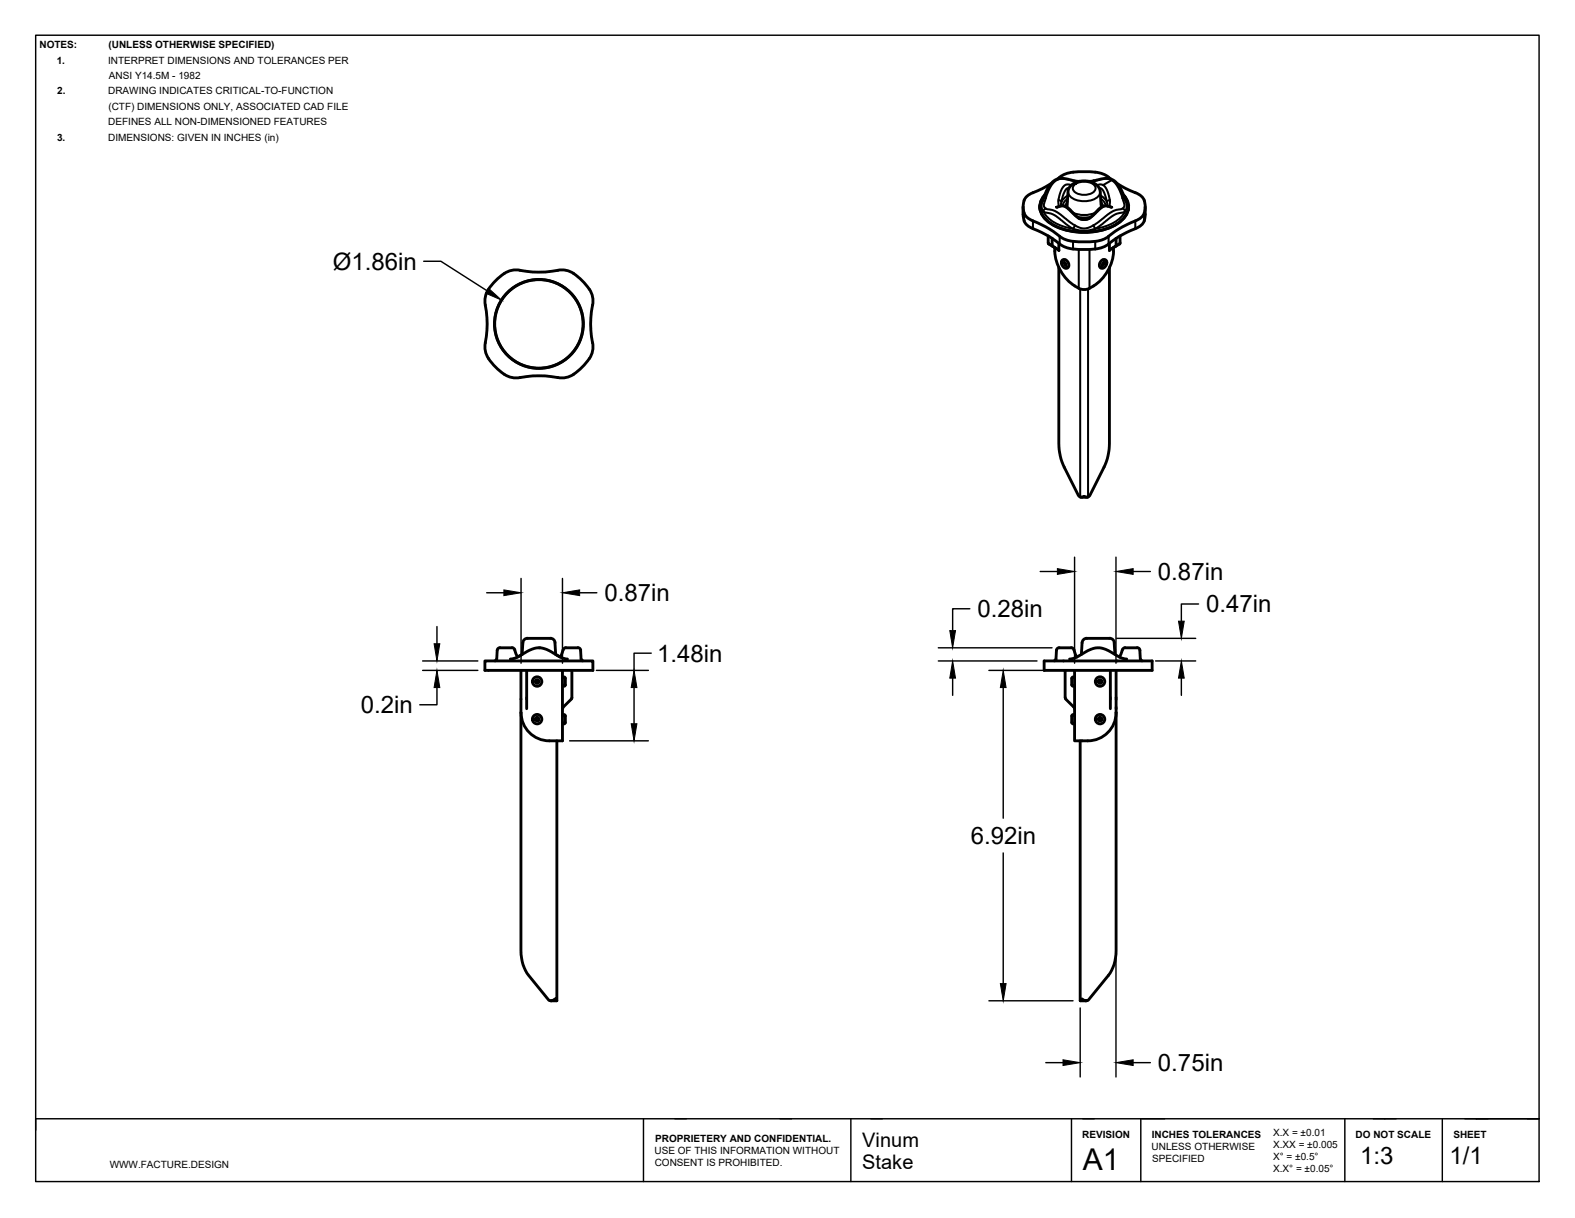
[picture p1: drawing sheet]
<svg xmlns="http://www.w3.org/2000/svg" width="279mm" height="216mm" viewBox="0 0 279 216" stroke-linecap="round" stroke-linejoin="round" font-family="sans-serif">
<!-- layer: Visible -->
<g fill="none" stroke="#000" stroke-width=".51">
<path d="M181.5 36.7v1.3M181.5 38l.2 1.1M181.7 39.1a3.3 3.3 0 0 0 2.3 1.8 26.8 26.8 0 0 1 4.8 2.8 12.6 12.6 0 0 0 7.1 0l.8-.5M181.7 37.8a2.37 2.37 0 0 0 1.5 1.3l3 1.5 1.8 1.3M181.7 35.5l-.2 .9 .2 1.4M184.5 36.7v.5M184.5 36.4l-.1 .4M186.4 32.6l-2.3 1.2a4.3 4.3 0 0 0-2.3 1.4l-.1 .3M187.4 36.7l.9-.2 .8 .1 2.2 2 1 .3 1-.3 2.3-2 .7-.1 .9 .2M188 31.4l-.4 .3M188 31.4a6.6 6.6 0 0 1 4.3-1 6.6 6.6 0 0 1 4.4 1M189.3 36.3l.2-2.4 .2-.7 .4-.5 .7-.4 1.3-.2 1.6 .2 .6 .3 .6 .6 .3 .7 .1 2.4"/>
<path d="M191.5 32.2l-2.9-.6-.9 .1-.5 .2-.5 .4-.6 .7-.6 1.2-.5 1.4M191.5 32.1h-.1M193.1 32.1h.2M193.2 32.2l2.9-.6 .8 .1 .5 .2 .5 .4 .6 .7 .7 1.2 .5 1.4M196.7 31.4l.3 .3M198.2 32.6l1.5 .8 1.7 .8M199.3 34.6a2.98 2.98 0 0 1-.4 4.5 11.7 11.7 0 0 1-10.6 1.4 5.3 5.3 0 0 1-3.8-3.3 2.95 2.95 0 0 1 .8-2.6M199.4 34.7a2.97 2.97 0 0 1-.6 4.5 11.7 11.7 0 0 1-10.5 1.3 5.3 5.3 0 0 1-3.7-3.2 2.89 2.89 0 0 1 .7-2.6M200.2 36.7v.2M200.2 36.4v.4M200.2 36.9v.3M201.4 39.2l-2.9 1.4-1.8 1.3"/>
<path d="M201.4 34.2a2.67 2.67 0 0 1 .9 4.5l-.9 .4M203 39.1a2.37 2.37 0 0 1-1.6 1.4M203.2 36.7l-.1 1.6-.1 .8M92.2 47.9a17.9 17.9 0 0 0 6.8 0M92.3 47.9a4.2 4.2 0 0 0-3.9 1.4 5.6 5.6 0 0 0-2.4 4.3 18.8 18.8 0 0 1 0 7.6 4.9 4.9 0 0 0 1.9 3.9 4.9 4.9 0 0 0 5.5 1.7 17.5 17.5 0 0 1 5.6 .1M99 47.9h1.4l1.4 .6M101.8 48.5a8.6 8.6 0 0 1 3.3 4.1 5.5 5.5 0 0 1-.2 2.6 18.1 18.1 0 0 0 .3 6 4.8 4.8 0 0 1-1.9 3.9l-1.5 1.2M185.9 41.8l.1 1.4M186 43.2l1.1 .7v.7M186.6 42.2v1.3M186.7 43.5l1.1 .9M187.1 44.5a7.8 7.8 0 0 0 3.6 6.2"/>
<path d="M187.8 47.4v31.3a9.7 9.7 0 0 0 1 4.1l2.5 5a.84 .84 0 0 0 1.1 .2l.1 .1a.6 .6 0 0 0 .9-.3l2.5-5a9.7 9.7 0 0 0 .9-4.1v-31.3M187.8 43.1v1.3M188 41.9a6.6 6.6 0 0 0 4.3 1 6.6 6.6 0 0 0 4.4-1M188.4 46.1l.5-.1 .4 .3 .3 .5-.2 .7-.3 .1-.5-.3-.3-.6zM188.8 46.5l.2 .2 .1 .4M190.6 50.7a2.52 2.52 0 0 0 3.4 0M195.4 46.2l.6-.2 .3 .4-.1 .6-.2 .3-.4 .3-.4-.1-.2-.4 .1-.4zM195.9 46.5l-.3 .2-.1 .4M196.8 43.1v1.3l1.2-.9M197.5 44.5a7.8 7.8 0 0 1-3.5 6.2M197.6 43.8l-.1 .8M198 42.2v1.3"/>
<path d="M198.7 41.8v1.3M198.7 43.1l-1.1 .7M201.4 40.5l-2.9 1.5-1.8 1.2M101.8 66.3l-1.4 .6h-1.4M191.8 88.1h1M86 117.2h19.2v1.6h-19.2zM88.1 116.8l-.3 .3M88.2 115.3l-.1 1.5M90.5 116.8l1.1-.2 2.3-1.3 1.5-.5 .9 .1 .7 .2 2.6 1.5 1.1 .2M91.3 115.2l.5 1.3M91.3 115.2l-.2-.3-2.4-.1-.2 .1-.3 .4M92.4 118.8v7.5"/>
<path d="M93.4 118.8v6.8M93.6 113.2h4M93.6 113.1a.84 .84 0 0 0-.8 .8l-.2 2.1-.7 .4M97.6 113.1a.8 .8 0 0 1 .8 .8l.2 2.1 .7 .4M99.8 118.8v12.5h-.7a5.9 5.9 0 0 1-6-2.5l-.6-1.6-.1-.9M99.9 115.2l-.5 1.3M101.5 118.8v4.9M102.5 114.8h-2.1l-.2 .1-.3 .3M102.5 114.8l.3 .1 .2 .4M103 115.3l.1 1.5M103.1 116.8l.3 .3M185.2 117.2h19.2v1.6h-19.2z"/>
<path d="M187.3 116.8l-.3 .3M187.4 115.3l-.1 1.5M189 118.8v4.9M189.7 116.8l1.1-.2 2.3-1.3 1.5-.5 .7 .1 .9 .2 2.6 1.5 1.1 .2M190.5 115.2l.5 1.3M190.5 115.2l-.2-.3-2.4-.1-.2 .1-.3 .4M190.6 118.8v12.5h2.4M192.8 113.2h4M192.8 113.1a.84 .84 0 0 0-.8 .8l-.2 2.1M196.8 113.1a.84 .84 0 0 1 .9 .8l.1 2.1M197 118.8v6.8M198 118.8v7.5"/>
<path d="M199.1 115.2l-.5 1.3M201.7 114.8h-2.1l-.2 .1-.3 .3M201.7 114.8l.3 .1 .2 .4M202.2 115.3l.1 1.5M202.3 116.8l.3 .3M92.4 126.3v42.2a7 7 0 0 0 1.4 4.4l3.5 4.3a1.04 1.04 0 0 0 1.2-.1l.3 .3v-46.1M99.8 126.9l.2-.2 .3 .2M99.8 120.2l.2-.2 .2 .1 .1 1.3M99.8 121.4l.2 .2 .3-.2M99.9 125.4l-.1 .2M100.3 126.9l-.1 1.3-.2 .1-.2-.2M101.5 123.7l-1.6 1.7"/>
<path d="M189 123.7l1.6 1.9M190.1 126.9v.2a1.14 1.14 0 0 0 .3 1.2l.2-.2M190.1 121.4l.3 .2 .2-.2M190.1 126.9l.3-.2 .2 .2M190.6 120.2l-.2-.2a1.32 1.32 0 0 0-.3 1.4M191.6 131.3v46.1M198 126.3v42.2a7 7 0 0 1-1.4 4.4l-3.5 4.3a1.04 1.04 0 0 1-1.2-.1l-.3 .3h1.1M198 126.3a5 5 0 0 1-5 5M97.7 177.4h1.1"/>
<circle cx="95.6" cy="57.4" r="7.8"/>
<circle cx="95.6" cy="57.4" r="7.9"/>
<circle cx="95.3" cy="120.8" r=".33"/>
<circle cx="95.3" cy="127.5" r=".33"/>
<circle cx="95.3" cy="120.8" r=".84"/>
<circle cx="95.3" cy="127.5" r=".84"/>
<circle cx="195.1" cy="127.5" r=".33"/>
<circle cx="195.1" cy="120.8" r=".33"/>
<circle cx="195.1" cy="120.8" r=".84"/>
<circle cx="195.1" cy="127.5" r=".84"/>
</g>
<circle cx="95.6" cy="114.8" r=".25" fill="#000"/>
<!-- layer: Visible Narrow -->
<g fill="none" stroke="#000" stroke-width=".36">
<path d="M181.7 37.8v1.4M183.2 39.2v1.3M185 35.6l-.2 1 .3 .9M185.1 37.5l2 .6 3.3 2.5M185.1 37.5a6.8 6.8 0 0 0 5.3 3.1M185.5 37l1.7 .4 3.1 2.3 1.3 .7 .9 .1 1.5-.5M185.5 37l-.4 .3v.2M185.5 35.1l-.4 .1M187.8 35.5l.5 .2M188.1 36.6h.6l.5 .2 2.1 1.9 .8 .3h.6l.6-.2 2.2-2 .5-.2h.5M189.3 36.3l.1 .5M189.4 35.8l-.4 .8"/>
<path d="M189.4 35.2a1.9 1.9 0 0 0-.9 1.3M189.4 34.7l-.6 .5-.5 .5M189.5 34a1.95 1.95 0 0 0 1.8 1.6 3.8 3.8 0 0 0 3.7-.9l.2-.7M189.7 33.3l-.3 .1-.3 .2-.4 .7-.5 2.2M190 32.8l-.9-.1-.6 .5-.7 2-.1 1.5M190.5 32.8a2.84 2.84 0 0 1 3.6 0 .85 .85 0 0 1-.3 1.4 2.62 2.62 0 0 1-3.5-.7v-.3zM190.6 32l.1 .1M190.7 39.9l-.3 .6M191.2 32.2l-2.5-.5-.8 .1-.7 .3-.7 .7-.8 1.8-.5 1.7 .1 .4 .2 .3M191.3 38.6v.1M192 38.9h.7M193.4 38.6v.1"/>
<path d="M193.4 32.2l2.5-.5 .9 .1 .5 .2 .5 .4 .6 .9 .6 1.3 .5 1.7-.1 .4-.4 .3-1 .2-.7 .3-3.3 2.5M193.5 38.4l-.9 .2-1.5-.2M194 32l-.1 .1M194.3 37.7a4.8 4.8 0 0 1-4 0M195 33.3l.4 .1 .3 .4 .6 1.9M195.2 34.7l.7 .5 .4 .5M195.3 35.2a1.9 1.9 0 0 1 .9 1.3M195.3 35.8l.4 .8M195.3 36.3v.5M195.7 32.8l-.5-.1-.6 .1M196.3 35.7l.1 .8M196.9 35.5l-.5 .2"/>
<path d="M197.2 31.9l-1.5 .9 .5 .5 .4 1 .3 1.3v1.1M199.1 35.1l.5 .1M199.1 37l.4 .3 .1 .2a6.8 6.8 0 0 1-5.3 3.1l-.3-.7M199.4 34.7a2.95 2.95 0 0 1-.6 4.5 11.7 11.7 0 0 1-10.5 1.3 5.4 5.4 0 0 1-3.7-3.2 2.85 2.85 0 0 1 .7-2.6M199.7 35.6l.2 .8-.1 .6a1.25 1.25 0 0 1-1.4 .8l-1.2 .6-1.8 1.4a5.1 5.1 0 0 1-5 .8M201.4 39.2v1.3M203 37.8v1.4M185.9 43.1l.7 .4M186 43.2l.7 .4M187 43.8l.8 .4M187.1 44l.7 .4M188 41.9v1.3"/>
<path d="M188.8 46.5v.4l.3 .2M190.4 42.8v1.4M191.4 44.2v6.9M191.6 51.2v36.9M193 51.2v36.9M193.3 44.2v6.9M194.3 42.8v1.4M195.9 46.5v.4l-.4 .2M196.7 41.9v1.3M197.5 44l-.7 .4M197.6 43.8l-.7 .4M198.6 43.2l-.7 .4"/>
<path d="M198.7 43.1l-.7 .4"/>
</g>
<!-- layer: Titleblock -->
<path d="M6.3 6.2h266.7v203.2h-266.7zM114.2 198.3v11.1M150.9 198.3v11.1M190.1 198.3v11.1M202.4 198.3v11.1M202.5 198.3h4.1M238.6 198.3v11.1M255.9 198.3v11.1M273 198.3h-266.7v2" fill="none" stroke="#000" stroke-width=".25"/>
<!-- layer: Dimensions -->
<g fill="none" stroke="#000" stroke-width=".25">
<path d="M75.2 46.3h3l8.2 5.2M190.6 98.8v18.8M198 98.8v18.8M75 118.8h9.8M75 117.2h9.8M77.5 111.1v3M86.3 105.1h3.1M92.4 102.5v15.1M99.8 102.5v15.1M102.8 105.1h3.1M105.8 118.8h9.2M115.5 115.8h-3v3"/>
<path d="M166.5 117.2h17.5M166.5 114.8h20.1M172 107.9h-3v3.9M175.4 118.8h14.8M184.5 101.3h3.1M198.1 113.2h14M201 101.3h3.1M205 117.2h7.1M212.6 107.1h-3v3M77.5 121.9v3h-3M101 131.3h14M112.5 121.9v6.4"/>
<path d="M169 120.2v3.1M178 121.9v23.1M209.6 120.2v3.1M178 151.2v23.1M175.4 177.4h15M191.6 178.7v12.2M198 169.8v21.1M185.5 188.4h3.1M201 188.4h3.1"/>
</g>
<g fill="#000" stroke="#000" stroke-width=".18">
<path d="M86.7 51.1l2.3 2.1-2.9-1.2zM77 114.1h1l-.5 3.1zM89.4 104.6l3 .5-3 .5zM99.8 105.1l3-.5v1zM168.5 111.8h1l-.5 3zM187.6 100.8l3 .5-3 .5zM198 101.3l3-.5v1zM209.1 110.1h1l-.5 3.1zM77.5 118.8l.5 3.1h-1zM112 128.3h1l-.5 3zM112.5 118.8l.5 3.1h-1zM169 117.2l.5 3h-1z"/>
<path d="M178 118.8l.5 3.1h-1zM209.6 117.2l.5 3h-1zM177.5 174.3h1l-.5 3.1zM188.6 187.9l3 .5-3 .5zM198 188.4l3-.5v1z"/>
</g>
<text font-size="5.3" x="192.1" y="207.3">A1</text>
<g font-size="4.3">
<text x="59" y="47.8">Ø1.86in</text>
<text x="107.2" y="106.6">0.87in</text>
<text x="205.4" y="102.8">0.87in</text>
<text x="173.4" y="109.4">0.28in</text>
<text x="214" y="108.6">0.47in</text>
<text x="116.6" y="117.3">1.48in</text>
<text x="64" y="126.4">0.2in</text>
<text x="172.2" y="149.6">6.92in</text>
<text x="205.4" y="189.8">0.75in</text>
<text x="241.3" y="206.3">1:3</text>
<text x="257.2" y="206.3">1/1</text>
</g>
<g font-size="3.5">
<text x="153" y="203.2">Vinum</text>
<text x="153" y="207.1">Stake</text>
</g>
<g font-size="1.8">
<text x="7" y="8.6">NOTES:</text>
<text x="10.1" y="11.3">1.</text>
<text x="19.2" y="11.3">INTERPRET DIMENSIONS AND TOLERANCES PER</text>
<text x="19.2" y="8.6">(UNLESS OTHERWISE SPECIFIED)</text>
<text x="10.1" y="16.7">2.</text>
<text x="19.2" y="16.7">DRAWING INDICATES CRITICAL-TO-FUNCTION</text>
<text x="19.3" y="14">ANSI Y14.5M - 1982</text>
<text x="19.2" y="22.2">DEFINES ALL NON-DIMENSIONED FEATURES</text>
<text x="19.2" y="19.5">(CTF) DIMENSIONS ONLY, ASSOCIATED CAD FILE</text>
<text x="10.1" y="24.9">3.</text>
<text x="19.2" y="24.9">DIMENSIONS: GIVEN IN INCHES (in)</text>
<text x="116.2" y="202.4">PROPRIETERY AND CONFIDENTIAL.</text>
<text x="192" y="201.6">REVISION</text>
<text x="204.3" y="203.8">UNLESS OTHERWISE</text>
<text x="204.3" y="201.6">INCHES TOLERANCES</text>
<text x="225.8" y="201.3">X.X = ±0.01</text>
<text x="225.8" y="203.4">X.XX = ±0.005</text>
<text x="240.5" y="201.6">DO NOT SCALE</text>
<text x="257.8" y="201.6">SHEET</text>
<text x="19.5" y="207.1">WWW.FACTURE.DESIGN</text>
<text x="116.1" y="204.5">USE OF THIS INFORMATION WITHOUT</text>
<text x="116.1" y="206.7">CONSENT IS PROHIBITED.</text>
<text x="204.4" y="205.9">SPECIFIED</text>
<text x="225.8" y="205.6">X° = ±0.5°</text>
<text x="225.8" y="207.7">X.X° = ±0.05°</text>
</g>
</svg>
